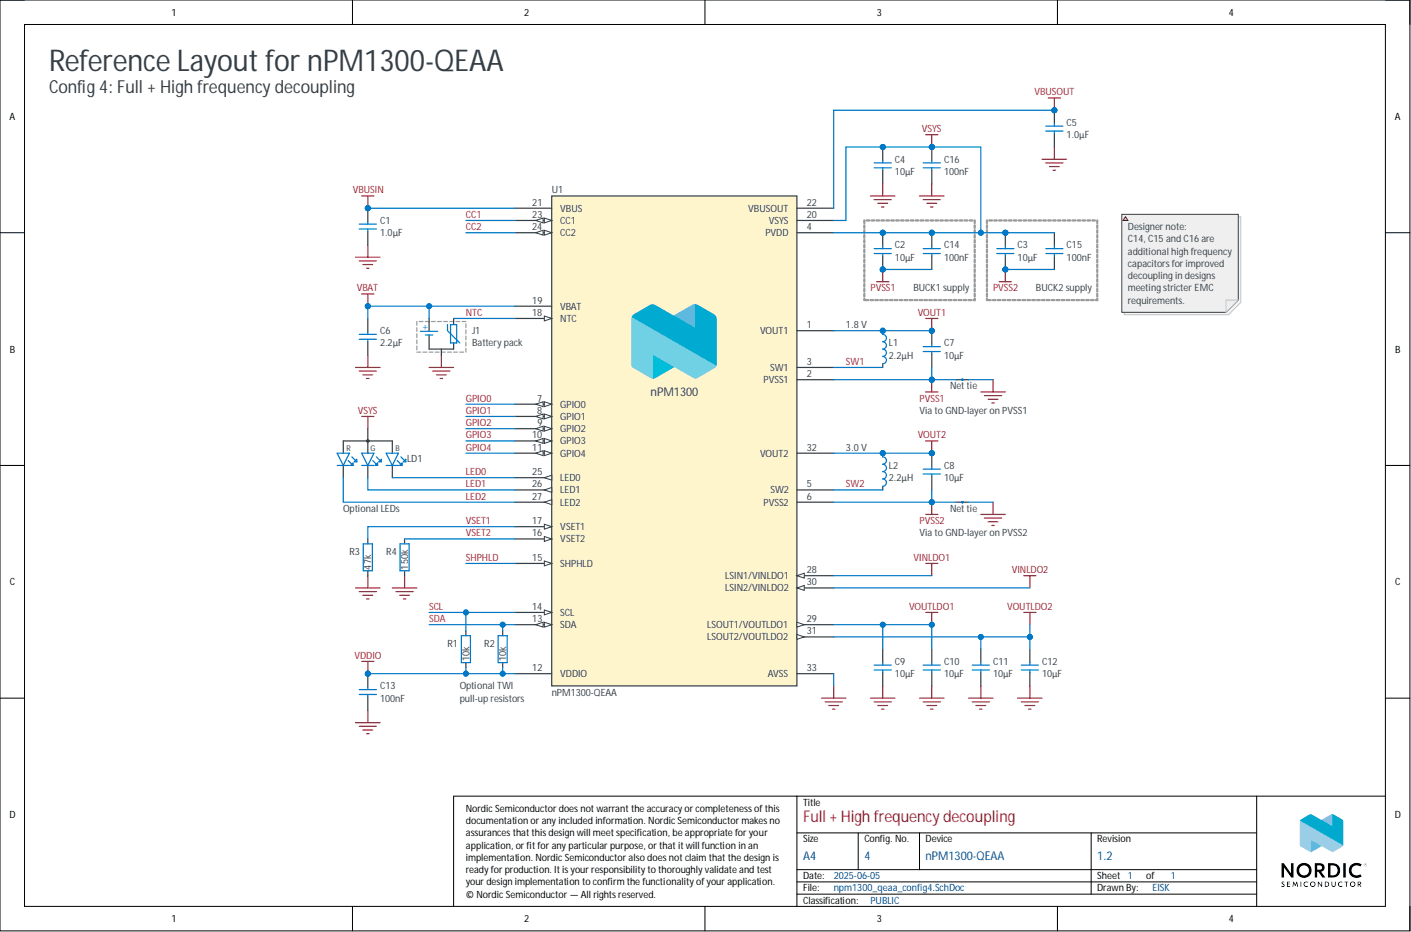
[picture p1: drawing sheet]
# Altium project npm1300_qeaa_config4.PrjPCB
1 sheet, 27 parts. Net scope: global (net labels, ports and power ports of the same name join across sheets).
Board file: npm1300_qeaa_config4.PcbDoc

## Sheet npm1300_qeaa_config4.SchDoc: nPM1300-QEAA Ref. Layout Config. 4
size A4; Revision: 1.2; SheetNumber: 1; SheetTotal: 1; DrawnBy: EISK; DocumentSize: A4; BoardTitle: nPM1300-QEAA Ref. Layout Config. 4; PCAName: nPM1300-QEAA; RefLayoutTitle: Full + High frequency decoupling; Device: nPM1300-QEAA; Classification: PUBLIC; Config: 4

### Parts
C1  1.0µF  [CAPC1608X06L]
C2  10µF  [CAPC1608X06L]
C3  10µF  [CAPC1608X06L]
C4  10µF  [CAPC1608X06L]
C5  1.0µF  [CAPC1608X06L]
C6  2.2µF  [CAPC1608X06L]
C7  10µF  [CAPC1608X06L]
C8  10µF  [CAPC1608X06L]
C9  10µF  [CAPC1608X06L]
C10  10µF  [CAPC1608X06L]
C11  10µF  [CAPC1608X06L]
C12  10µF  [CAPC1608X06L]
C13  100nF  [CAPC0603X03L_C]
C14  100nF  [CAPC1005X04L]
C15  100nF  [CAPC1005X04L]
C16  100nF  [CAPC1005X04L]
J1  Battery pack  [TP_3x1mm_TH]  (graphical)
L1  2.2µH  [INDC2016X10N]
L2  2.2µH  [INDC2016X10N]
LD1  LED RGB  [LED_RGB_0603]  (value not drawn)  (graphical)
NT1  Net tie  [2 PIN STARPOINT]  (net tie, no BOM)
NT2  Net tie  [2 PIN STARPOINT]  (net tie, no BOM)
R1  10k  [RESC0603X03L_C]
R2  10k  [RESC0603X03L_C]
R3  47k  [RESC0603X03L_C]
R4  150k  [RESC0603X03L_C]
U1  nPM1300-QEAA  [Nordic_QFN50P500X500X90-33N]

### Blocks framed on the sheet
BUCK1 supply: C2 C14
BUCK2 supply: C3 C15

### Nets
GND: C1.1 C4.1 C5.1 C6.1 C9.1 C10.1 C11.1 C12.1 C13.2 C16.2 J1.1(GND) NT1.1 NT2.1 R3.2 R4.2 U1.33(AVSS)
PVSS1: C2.1 C7.1 C14.2 NT1.2 U1.2(PVSS1)
PVSS2: C3.1 C8.1 C15.2 NT2.2 U1.6(PVSS2)
VBAT: C6.2 J1.3(V+) U1.19(VBAT)
VBUSIN: C1.2 U1.21(VBUS)
VBUSOUT: C5.2 U1.22(VBUSOUT)
VDDIO: C13.1 R1.2 R2.2 U1.12(VDDIO)
VINLDO1: U1.28(LSIN1/VINLDO1)
VINLDO2: U1.30(LSIN2/VINLDO2)
VOUT1: C7.2 L1.1 U1.1(VOUT1)
VOUT2: C8.2 L2.1 U1.32(VOUT2)
VOUTLDO1: C9.2 C10.2 U1.29(LSOUT1/VOUTLDO1)
VOUTLDO2: C11.2 C12.2 U1.31(LSOUT2/VOUTLDO2)
VSYS: C2.2 C3.2 C4.2 C14.1 C15.1 C16.1 LD1.4(A) U1.4(PVDD) U1.20(VSYS)
CC1: U1.23(CC1)
CC2: U1.24(CC2)
GPIO0: U1.7(GPIO0)
GPIO1: U1.8(GPIO1)
GPIO2: U1.9(GPIO2)
GPIO3: U1.10(GPIO3)
GPIO4: U1.11(GPIO4)
LED0: LD1.3(C_BLUE) U1.25(LED0)
LED1: LD1.2(C_GREEN) U1.26(LED1)
LED2: LD1.1(C_RED) U1.27(LED2)
NTC: J1.2(NTC) U1.18(NTC)
SCL: R1.1 U1.14(SCL)
SDA: R2.1 U1.13(SDA)
SHPHLD: U1.15(SHPHLD)
SW1: L1.2 U1.3(SW1)
SW2: L2.2 U1.5(SW2)
VSET1: R3.1 U1.17(VSET1)
VSET2: R4.1 U1.16(VSET2)

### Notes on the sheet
- (near L1) 1.8 V
- Designer note:
  C14, C15 and C16 are additional high frequency capacitors for improved decoupling in designs meeting stricter EMC requirements.
- (near L2) 3.0 V
- (near NT1) Via to GND-layer on PVSS1
- Optional LEDs
- (near NT2) Via to GND-layer on PVSS2
- Optional TWI pull-up resistors
